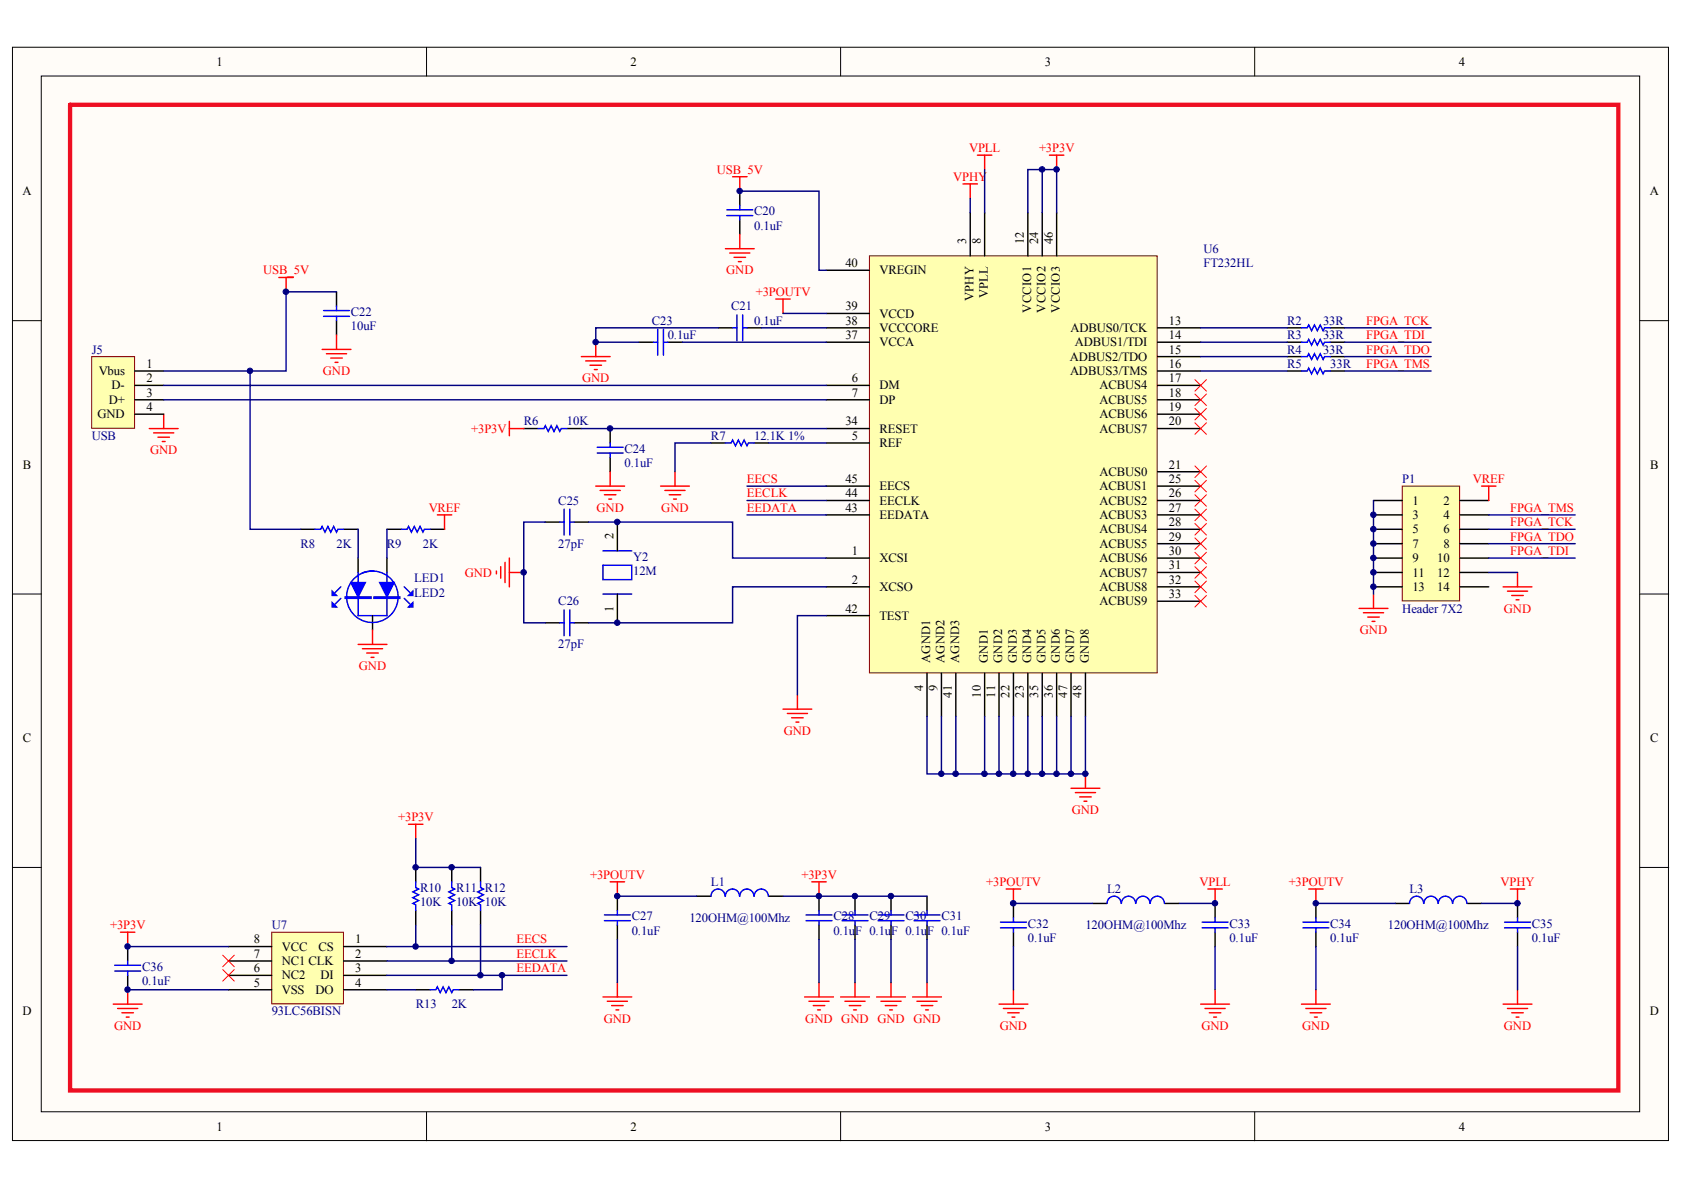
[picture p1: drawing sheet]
# Altium project XM-JLINK-V1.0.0.PrjPcb
1 sheet, 38 parts. Net scope: global (net labels, ports and power ports of the same name join across sheets).
Board file: XM-JLINK-V1.0.0.PcbDoc

## Sheet XM-JLINK-V1.0.0.SchDoc
size A4

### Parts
C20  0.1uF  [LC-0603_C]
C21  0.1uF  [LC-0603_C]
C22  10uF  [C1206]
C23  0.1uF  [LC-0603_C]
C24  0.1uF  [LC-0603_C]
C25  27pF  [LC-0603_C]
C26  27pF  [LC-0603_C]
C27  0.1uF  [LC-0603_C]
C28  0.1uF  [LC-0603_C]
C29  0.1uF  [LC-0603_C]
C30  0.1uF  [LC-0603_C]
C31  0.1uF  [LC-0603_C]
C32  0.1uF  [LC-0603_C]
C33  0.1uF  [LC-0603_C]
C34  0.1uF  [LC-0603_C]
C35  0.1uF  [LC-0603_C]
C36  0.1uF  [LC-0603_C]
J5  USB  [USB-B]
L1  120OHM@100Mhz  [LC-0603_L]
L2  120OHM@100Mhz  [LC-0603_L]
L3  120OHM@100Mhz  [LC-0603_L]
LED1  LED2  [HDR1X3]
P1  Header 7X2  [HDR2X14]
R2  value 33R  [LC-0603_R]  (hidden comment: Res1)
R3  value 33R  [LC-0603_R]  (hidden comment: Res1)
R4  value 33R  [LC-0603_R]  (hidden comment: Res1)
R5  value 33R  [LC-0603_R]  (hidden comment: Res1)
R6  value 10K  [LC-0603_R]  (hidden comment: Res1)
R7  value 12.1K 1%  [LC-0603_R]  (hidden comment: Res1)
R8  value 2K  [LC-0603_R]  (hidden comment: Res1)
R9  value 2K  [LC-0603_R]  (hidden comment: Res1)
R10  value 10K  [LC-0603_R]  (hidden comment: Res1)
R11  value 10K  [LC-0603_R]  (hidden comment: Res1)
R12  value 10K  [LC-0603_R]  (hidden comment: Res1)
R13  value 2K  [LC-0603_L]  (hidden comment: Res1)
U6  FT232HL
U7  93LC56BISN  [LC-SOIC-8_150mil]
Y2  12M  [CRYSTAL]

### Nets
+3P3V: C28.1 C29.1 C30.1 C31.1 C36.1 L1.2 R6.1 R10.2 R11.2 R12.2 U6.12(VCCIO1) U6.24(VCCIO2) U6.46(VCCIO3) U7.8(VCC)
+3POUTV: C27.1 C32.1 C34.1 L1.1 L2.1 L3.1 U6.39(VCCD)
GND: C20.2 C21.2 C22.2 C23.2 C24.1 C25.1 C26.2 C27.2 C28.2 C29.2 C30.2 C31.2 C32.2 C33.2 C34.2 C35.2 C36.2 J5.4(GND) LED1.2 P1.1 P1.3 P1.5 P1.7 P1.9 P1.11 P1.12 P1.13 R7.1 U6.4(AGND1) U6.9(AGND2) U6.10(GND1) U6.11(GND2) U6.22(GND3) U6.23(GND4) U6.35(GND5) U6.36(GND6) U6.41(AGND3) U6.42(TEST) U6.47(GND7) U6.48(GND8) U7.5(VSS)
USB_5V: C20.1 C22.1 J5.1(Vbus) R8.2 U6.40(VREGIN)
VPHY: C35.1 L3.2 U6.3(VPHY)
VPLL: C33.1 L2.2 U6.8(VPLL)
VREF: P1.2 R9.1
EECLK: R11.1 U6.44(EECLK) U7.2(CLK)
EECS: R10.1 U6.45(EECS) U7.1(CS)
EEDATA: R12.1 R13.1 U6.43(EEDATA) U7.3(DI)
FPGA_TCK: P1.6 R2.2
FPGA_TDI: P1.10 R3.2
FPGA_TDO: P1.8 R4.2
FPGA_TMS: P1.4 R5.2
NetC21_1: C21.1 U6.38(VCCCORE)
NetC23_1: C23.1 U6.37(VCCA)
NetC24_2: C24.2 R6.2 U6.34(RESET)
NetC25_2: C25.2 U6.1(XCSI) Y2.2
NetC26_1: C26.1 U6.2(XCSO) Y2.1
NetJ5_2: J5.2(D-) U6.6(DM)
NetJ5_3: J5.3(D+) U6.7(DP)
NetLED1_1: LED1.1 R8.1
NetLED1_3: LED1.3 R9.2
NetR2_1: R2.1 U6.13(ADBUS0/TCK)
NetR3_1: R3.1 U6.14(ADBUS1/TDI)
NetR4_1: R4.1 U6.15(ADBUS2/TDO)
NetR5_1: R5.1 U6.16(ADBUS3/TMS)
NetR7_2: R7.2 U6.5(REF)
NetR13_2: R13.2 U7.4(DO)

Not connected (* = marked no-connect by the designer): P1 14; U6 17(ACBUS4)* 18(ACBUS5)* 19(ACBUS6)* 20(ACBUS7)* 21(ACBUS0)* 25(ACBUS1)* 26(ACBUS2)* 27(ACBUS3)* 28(ACBUS4)* 29(ACBUS5)* 30(ACBUS6)* 31(ACBUS7)* 32(ACBUS8)* 33(ACBUS9)*; U7 6(NC2)* 7(NC1)*
